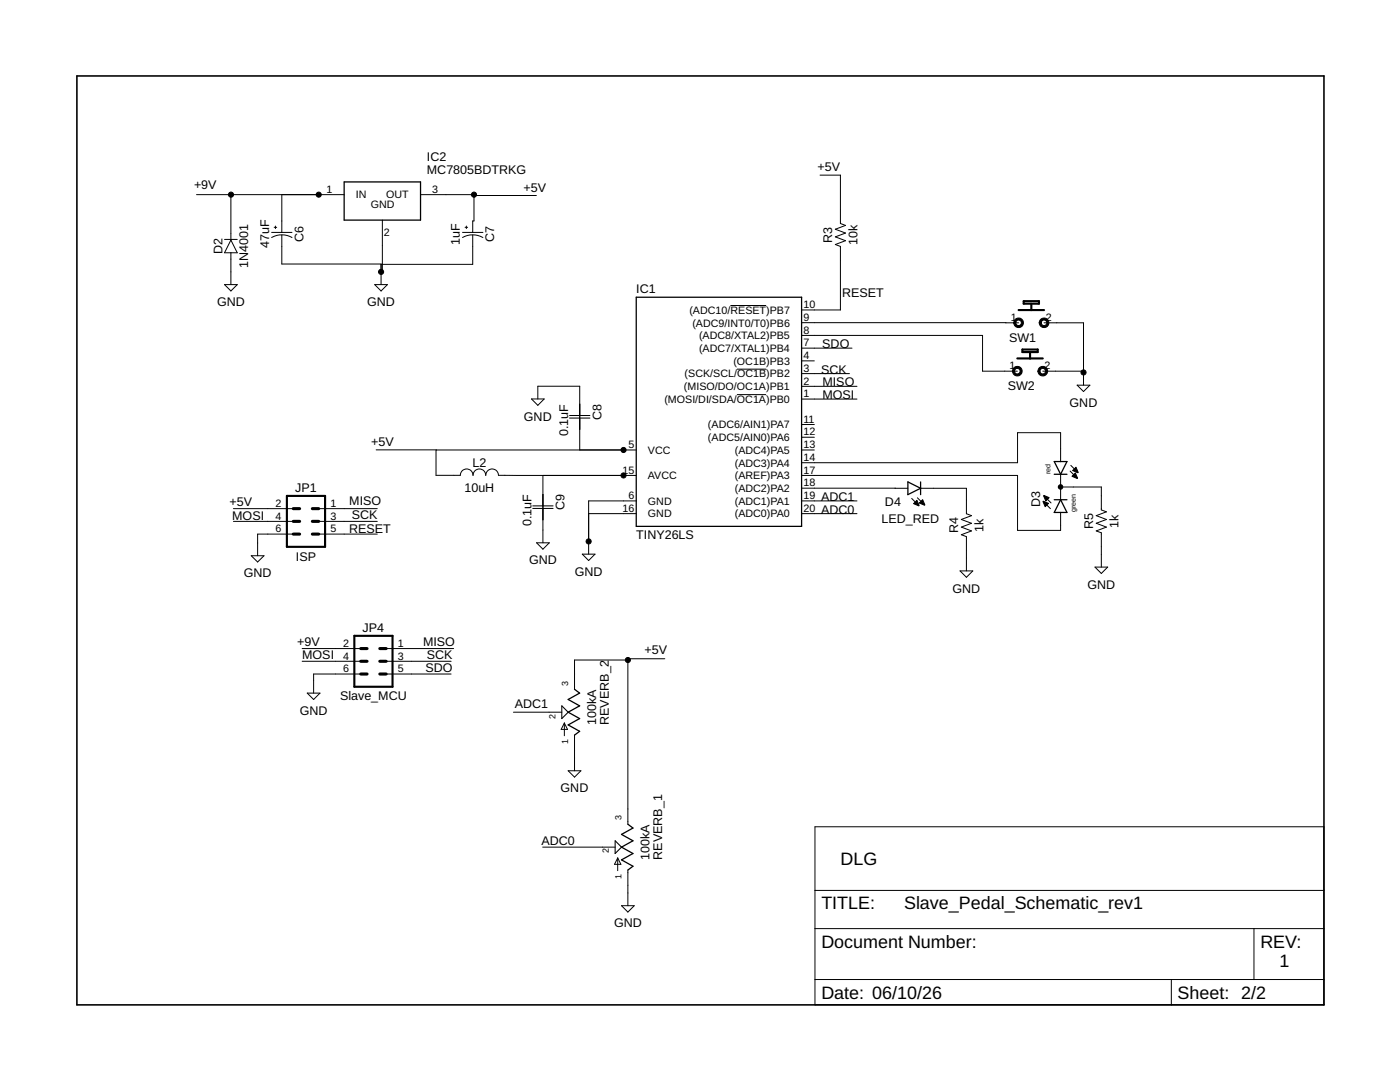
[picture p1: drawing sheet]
<svg xmlns="http://www.w3.org/2000/svg" width="279mm" height="216mm" viewBox="0 0 279 216" stroke-linecap="round" stroke-linejoin="round" font-family="sans-serif">
<g fill="none" stroke="#000" stroke-width=".2">
<path d="M39.2 38.8h29.5M46.1 38.8v9.1M56.2 38.8v7.6M83.9 38.8h10.7v5.3h-.3v2.3M94.6 39h12.4M163.7 34.9h4v9.7l1 .4-2 .7 2 .8-2 .8 2 .7-2 .8 1 .4v12.6h-7.7M44.8 56.8h2.5l-1.2 1.3zM44.8 47.8h2.5M46.1 47.9l1.2 2.5h-2.5zM46.1 50.4v6.4M54.2 47.4a4.2 4.2 0 0 1 4.1 0M54.2 46.4h4.1"/>
<path d="M54.7 45.4h.5M55 45.1v.5M56.2 46.9v5.8h19.9v4.1M74.8 56.8h2.5l-1.2 1.3zM76.3 43.9v10.4h-.2M92.3 47.4a4.2 4.2 0 0 1 4.1 0M92.3 46.4h4.1M92.8 45.4h.5M93.1 45.1v.5M94.3 46.9v5.8h-18.2M106.1 79.6h2.5l-1.3 1.3zM107.3 79.6v-2.5h8.4v12.7"/>
<path d="M145.8 61h7.1M147.1 78.7h5.8M147.1 73.7h5.8M160 79.6h11M160 64.4h43.3M160 66.9h36.1v7.2h6.9M160 69.5h10M160 72h2.5M160 74.5h9.5M160 77.1h11M200.7 64.4h.1M208.1 74.1h8.1"/>
<path d="M208.4 64.4h7.8v12.5M215 76.9h2.5l-1.3 1.2zM75.1 89.8h11.9v5h4.9a1.27 1.27 0 0 1 1.2-1.2 1.27 1.27 0 0 1 1.3 1.2 1.27 1.27 0 0 1 1.3-1.2 1.27 1.27 0 0 1 1.2 1.2 1.27 1.27 0 0 1 1.3-1.2 1.27 1.27 0 0 1 1.3 1.2l27.5 .1M87.1 89.8h39.9M87.1 89.8h.1M108.4 94.9v13.4M113.7 82.9h4M113.7 83.4h4M127 99.9h-9.5v10.7M160 94.9h43.1v10.9h8.6v-3.5M160 97.4h21.2M160 84.7h2.5"/>
<path d="M160 87.2h2.5M160 89.8h2.5M160 99.9h11M181.9 99.5l1.4 1.4M183.1 99.3l1.4 1.4M183.7 97.4h9.2v5.1l1 .4-2 .8 2 .7-2 .8 2 .7-2 .8 1 .4v6.8M208.4 99l1.4 1.4M211.7 92.1v-5.8h-8.6v6h-43.1M211.7 94.6v5.1M211.7 97.2h8.1v4.5l1 .4-2 .8 2 .8-2 .7 2 .8-2 .7 1 .4v6.9M213.6 94l1.4 1.4M213.7 92.9l1.4 1.4"/>
<path d="M46.6 101.5h11.9M46.6 104h11.9M50.1 110.9h2.6l-1.3 1.2zM58.5 106.6h-7.1v4.3M63.6 101.5h11.7M63.6 104h11.7M63.6 106.6h11.7M106.3 100.9h4.1M106.3 101.5h4.1M107.1 108.3h2.5l-1.2 1.3zM116.2 110.6h2.5l-1.2 1.2zM117.5 102.5h9.5"/>
<path d="M160 102.5h11M191.6 113.9h2.5l-1.2 1.3zM208.2 100.1l1.4 1.4M218.5 113.2h2.6l-1.3 1.2zM60.3 129.4h11.7M60.3 132h11.7M61.3 138.3h2.6l-1.3 1.3zM72 134.5h-9.4v3.8M77.1 129.4h13.4M77.1 132h12.9M77.1 134.5h12.9M125.3 131.7h-10.6v5.8"/>
<path d="M132.7 131.4h-7.4v33.1M102.5 142.1h9.6M112.6 144.3v2.5M112.6 144.3l.7 1.2h-1.3zM113.4 153.8h2.5l-1.2 1.3zM114.7 146.7v7.1M108.3 169h14.5M123.3 171.2v2.5M123.3 171.2l.6 1.3h-1.3zM125.3 173.6v7.1M162.6 165h101.6v35.5h-101.6zM162.6 177.7h101.6"/>
<path d="M124 180.7h2.6l-1.3 1.3zM162.6 185.3h101.6M162.6 195.5h101.6M233.8 195.5v5M250.3 185.3v10.2"/>
</g>
<path d="M68.7 36.3h15.2v7.6h-15.2zM127 59.3h33v45.7h-33zM181.2 96.2l2.5 1.2-2.5 1.3zM183.7 96.2v2.5M210.4 92.1h2.5l-1.2 2.5zM210.4 94.6h2.5M210.4 99.7h2.5M211.7 99.7l1.2 2.6h-2.5zM114.7 137.5l1 .8-2.3 1.3 2.3 1.2-2.3 1.3 2.3 1.3-2.3 1.3 2.3 1.2-1 .8M125.3 164.5l1 .7-2.3 1.3 2.3 1.3-2.3 1.2 2.3 1.3-2.3 1.3 2.3 1.2-1 .8" fill="none" stroke="#000" stroke-width=".25"/>
<path d="M112.1 140.8l1.3 1.3-1.3 1.3zM122.8 167.8l1.2 1.2-1.2 1.3z" fill="none" stroke="#000" stroke-width=".21"/>
<path d="M58.5 106.6h1.3M58.5 104h1.3M58.5 101.5h1.3M62.3 106.6h1.3M62.3 104h1.3M62.3 101.5h1.3M72 134.5h1.3M72 132h1.3M72 129.4h1.3M75.8 134.5h1.3M75.8 132h1.3M75.8 129.4h1.3" fill="none" stroke="#000" stroke-width=".61"/>
<path d="M203 71.5h5.1M203.3 61.9h5.1M205.8 70.3h1.3v-.6h-3.1v.6h1.6v1.2M206.1 60.6h1.2v-.5h-3v.5h1.5v1.3M57.3 99h7.6v10.1h-7.6zM70.7 126.9h7.6v10.1h-7.6z" fill="none" stroke="#000" stroke-width=".42"/>
<g fill="#000" stroke="#000" stroke-width=".2">
<path d="M202.3 73.5a.97 .97 0 0 1 1.5 0 .97 .97 0 0 1-.5 1.5 .97 .97 0 0 1-1.2-.9h.4a.56 .56 0 0 1 .7-.6 .56 .56 0 0 1 .2 .9 .56 .56 0 0 1-.9-.1v-.2h-.4z" fill-rule="evenodd"/>
<path d="M202.5 63.8a.97 .97 0 0 1 1.6 .1 .97 .97 0 0 1-.5 1.5 .97 .97 0 0 1-1.3-1h.4a.56 .56 0 0 1 .8-.5 .56 .56 0 0 1 .2 .9 .56 .56 0 0 1-.9-.2l-.1-.2h-.4z" fill-rule="evenodd"/>
<path d="M207.3 73.5a.97 .97 0 0 1 1.6 0 .97 .97 0 0 1-.5 1.5 .97 .97 0 0 1-1.3-.9h.4a.56 .56 0 0 1 .8-.6 .56 .56 0 0 1 .2 .9 .56 .56 0 0 1-.9-.1l-.1-.2h-.4z" fill-rule="evenodd"/>
<path d="M207.6 63.8a.97 .97 0 0 1 1.6 .1 .97 .97 0 0 1-.6 1.5 .97 .97 0 0 1-1.2-1h.4a.56 .56 0 0 1 .8-.5 .56 .56 0 0 1 .2 .9 .56 .56 0 0 1-1-.2v-.2h-.4z" fill-rule="evenodd"/>
<path d="M208.3 98.9l1.1 .4-.7 .7z" fill-rule="evenodd"/>
<path d="M211.3 96.9a.46 .46 0 0 1 .7 0 .46 .46 0 0 1-.2 .7 .46 .46 0 0 1-.6-.4h.5h-.5z" fill-rule="evenodd"/>
<path d="M213.9 95l.7-.6 .5 1z" fill-rule="evenodd"/>
<path d="M214.1 93.9l.6-.7 .5 1.1z" fill-rule="evenodd"/>
<path d="M182.3 100.5l.7-.7 .4 1.1z" fill-rule="evenodd"/>
<path d="M183.5 100.4l.6-.7 .5 1z" fill-rule="evenodd"/>
<path d="M208.1 100.1l1.2 .3-.7 .7z" fill-rule="evenodd"/>
<circle cx="46.1" cy="38.8" r=".51"/>
<circle cx="63.6" cy="38.8" r=".51"/>
<circle cx="94.6" cy="38.8" r=".51"/>
<circle cx="76.1" cy="54.3" r=".51"/>
<circle cx="216.2" cy="74.3" r=".51"/>
<circle cx="124.4" cy="94.9" r=".51"/>
<circle cx="124.4" cy="89.8" r=".51"/>
<circle cx="117.5" cy="108" r=".51"/>
<circle cx="125.3" cy="131.7" r=".51"/>
</g>
<path d="M15.3 15.2h248.9v185.3h-248.9z" fill="none" stroke="#000" stroke-width=".32"/>
<g font-size="3.6">
<text x="167.7" y="172.6">DLG</text>
<text x="163.9" y="181.5">TITLE:</text>
<text x="180.4" y="181.5">Slave_Pedal_Schematic_rev1</text>
<text x="163.9" y="189.1">Document Number:</text>
<text x="251.5" y="189.1">REV:</text>
<text x="255.3" y="192.9">1</text>
<text x="163.9" y="199.3">Date: 06/10/26</text>
<text x="235" y="199.3">Sheet: 2/2</text>
</g>
<g font-size="2.5">
<text x="85.2" y="34.7">MC7805BDTRKG</text>
<text x="85.2" y="32.1">IC2</text>
<text x="163.2" y="34.2">+5V</text>
<text x="38.7" y="37.8">+9V</text>
<text x="104.5" y="38.3">+5V</text>
<text x="44.4" y="50.8" transform="rotate(-90 44.4 50.8)">D2</text>
<text x="49.5" y="53.5" transform="rotate(-90 49.5 53.5)">1N4001</text>
<text x="53.7" y="49.5" transform="rotate(-90 53.7 49.5)">47uF</text>
<text x="60.6" y="48.2" transform="rotate(-90 60.6 48.2)">C6</text>
<text x="91.8" y="48.8" transform="rotate(-90 91.8 48.8)">1uF</text>
<text x="98.7" y="48.2" transform="rotate(-90 98.7 48.2)">C7</text>
<text x="166.1" y="48.5" transform="rotate(-90 166.1 48.5)">R3</text>
<text x="171.2" y="48.9" transform="rotate(-90 171.2 48.9)">10k</text>
<text x="127" y="58.6">IC1</text>
<text x="168.1" y="59.3">RESET</text>
<text x="43.3" y="61.1">GND</text>
<text x="73.3" y="61.1">GND</text>
<text x="164.1" y="69.5">SDO</text>
<text x="201.4" y="68.2">SW1</text>
<text x="163.9" y="74.6">SCK</text>
<text x="164.1" y="77.1">MISO</text>
<text x="201.1" y="77.9">SW2</text>
<text x="104.6" y="83.9">GND</text>
<text x="120" y="83.8" transform="rotate(-90 120 83.8)">C8</text>
<text x="164.1" y="79.6">MOSI</text>
<text x="213.5" y="81.2">GND</text>
<text x="74.1" y="89">+5V</text>
<text x="113.4" y="87" transform="rotate(-90 113.4 87)">0.1uF</text>
<text x="94.3" y="93.2">L2</text>
<text x="45.8" y="101">+5V</text>
<text x="58.9" y="98.2">JP1</text>
<text x="69.7" y="100.7">MISO</text>
<text x="92.7" y="98.3">10uH</text>
<text x="112.7" y="101.8" transform="rotate(-90 112.7 101.8)">C9</text>
<text x="163.9" y="99.9">ADC1</text>
<text x="176.6" y="101">D4</text>
<text x="207.6" y="101.2" transform="rotate(-90 207.6 101.2)">D3</text>
<text x="46.3" y="103.8">MOSI</text>
<text x="69.7" y="106.3">RESET</text>
<text x="70.2" y="103.5">SCK</text>
<text x="106.1" y="105" transform="rotate(-90 106.1 105)">0.1uF</text>
<text x="127" y="107.6">TINY26LS</text>
<text x="163.9" y="102.5">ADC0</text>
<text x="175.9" y="104.3">LED_RED</text>
<text x="191.2" y="106.4" transform="rotate(-90 191.2 106.4)">R4</text>
<text x="196.3" y="106.1" transform="rotate(-90 196.3 106.1)">1k</text>
<text x="218.1" y="105.6" transform="rotate(-90 218.1 105.6)">R5</text>
<text x="223.2" y="105.3" transform="rotate(-90 223.2 105.3)">1k</text>
<text x="59.1" y="111.9">ISP</text>
<text x="105.6" y="112.6">GND</text>
<text x="48.6" y="115.2">GND</text>
<text x="114.7" y="114.9">GND</text>
<text x="190.1" y="118.2">GND</text>
<text x="217" y="117.5">GND</text>
<text x="59.3" y="128.9">+9V</text>
<text x="60.3" y="131.5">MOSI</text>
<text x="72.4" y="126.1">JP4</text>
<text x="84.4" y="128.9">MISO</text>
<text x="85.2" y="131.5">SCK</text>
<text x="128.6" y="130.4">+5V</text>
<text x="84.9" y="134">SDO</text>
<text x="59.8" y="142.6">GND</text>
<text x="67.9" y="139.6">Slave_MCU</text>
<text x="102.7" y="141.4">ADC1</text>
<text x="119" y="144.7" transform="rotate(-90 119 144.7)">100kA</text>
<text x="121.5" y="144.7" transform="rotate(-90 121.5 144.7)">REVERB_2</text>
<text x="111.9" y="158.1">GND</text>
<text x="108" y="168.5">ADC0</text>
<text x="129.6" y="171.6" transform="rotate(-90 129.6 171.6)">100kA</text>
<text x="132.2" y="171.6" transform="rotate(-90 132.2 171.6)">REVERB_1</text>
<text x="122.5" y="185">GND</text>
</g>
<g font-size="2.1">
<text x="65.2" y="38.5">1</text>
<text x="71" y="39.6">IN</text>
<text x="74" y="41.6">GND</text>
<text x="77.1" y="39.6">OUT</text>
<text x="86.3" y="38.5">3</text>
<text x="76.6" y="47.1">2</text>
<text x="137.6" y="62.6">(ADC10/RESET)PB7</text>
<text x="138.2" y="65.2">(ADC9/INT0/T0)PB6</text>
<text x="160.3" y="61.5">10</text>
<text x="160.3" y="64">9</text>
<text x="201.7" y="64.1">1</text>
<text x="208.7" y="64.1">2</text>
<text x="139.5" y="67.7">(ADC8/XTAL2)PB5</text>
<text x="139.5" y="70.2">(ADC7/XTAL1)PB4</text>
<text x="160.3" y="66.6">8</text>
<text x="160.3" y="69.1">7</text>
<text x="160.3" y="71.7">4</text>
<text x="136.5" y="77.9">(MISO/DO/OC1A)PB1</text>
<text x="136.6" y="75.3">(SCK/SCL/OC1B)PB2</text>
<text x="146.4" y="72.8">(OC1B)PB3</text>
<text x="160.3" y="74.2">3</text>
<text x="160.3" y="76.7">2</text>
<text x="201.5" y="73.7">1</text>
<text x="208.5" y="73.7">2</text>
<text x="132.6" y="80.4">(MOSI/DI/SDA/OC1A)PB0</text>
<text x="160.3" y="79.3">1</text>
<text x="125.4" y="89.4">5</text>
<text x="141.3" y="85.5">(ADC6/AIN1)PA7</text>
<text x="141.3" y="88">(ADC5/AIN0)PA6</text>
<text x="160.3" y="84.4">11</text>
<text x="160.3" y="86.9">12</text>
<text x="160.3" y="89.4">13</text>
<text x="124.2" y="94.5">15</text>
<text x="129.3" y="90.6">VCC</text>
<text x="129.3" y="95.6">AVCC</text>
<text x="146.6" y="90.6">(ADC4)PA5</text>
<text x="146.6" y="93.1">(ADC3)PA4</text>
<text x="146.6" y="95.6">(AREF)PA3</text>
<text x="160.3" y="92">14</text>
<text x="160.3" y="94.5">17</text>
<text x="55" y="101.1">2</text>
<text x="65.9" y="101.1">1</text>
<text x="125.4" y="99.6">6</text>
<text x="129.3" y="100.7">GND</text>
<text x="146.6" y="98.2">(ADC2)PA2</text>
<text x="146.6" y="100.7">(ADC1)PA1</text>
<text x="160.3" y="97.1">18</text>
<text x="160.3" y="99.6">19</text>
<text x="55" y="106.2">6</text>
<text x="55" y="103.7">4</text>
<text x="65.9" y="103.7">3</text>
<text x="65.9" y="106.2">5</text>
<text x="124.2" y="102.1">16</text>
<text x="129.3" y="103.2">GND</text>
<text x="146.6" y="103.2">(ADC0)PA0</text>
<text x="160.3" y="102.1">20</text>
<text x="68.5" y="131.6">4</text>
<text x="68.5" y="129.1">2</text>
<text x="79.4" y="129.1">1</text>
<text x="79.4" y="131.6">3</text>
<text x="68.5" y="134.1">6</text>
<text x="79.4" y="134.1">5</text>
</g>
<g font-size="1.8">
<text x="113.4" y="136.8" transform="rotate(-90 113.4 136.8)">3</text>
<text x="110.8" y="143.4" transform="rotate(-90 110.8 143.4)">2</text>
<text x="113.4" y="148.5" transform="rotate(-90 113.4 148.5)">1</text>
<text x="124" y="163.7" transform="rotate(-90 124 163.7)">3</text>
<text x="121.5" y="170.3" transform="rotate(-90 121.5 170.3)">2</text>
<text x="124" y="175.4" transform="rotate(-90 124 175.4)">1</text>
</g>
<g font-size="1.4">
<text x="209.6" y="94.6" transform="rotate(-90 209.6 94.6)">red</text>
<text x="214.7" y="102.2" transform="rotate(-90 214.7 102.2)">green</text>
</g>
</svg>
